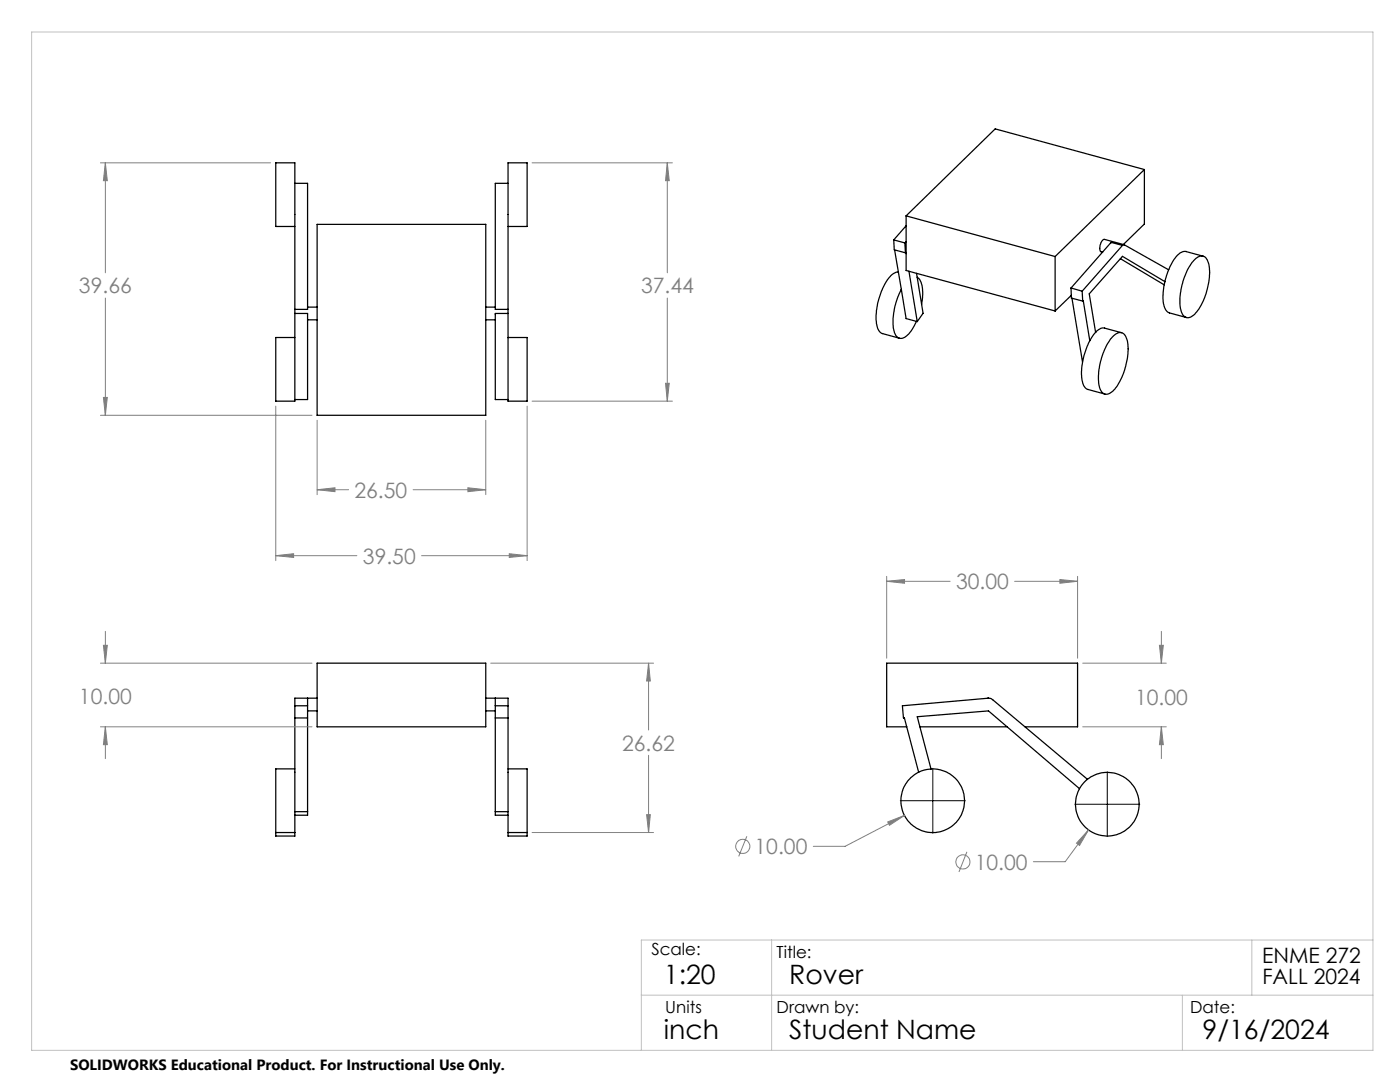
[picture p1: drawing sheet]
<svg xmlns="http://www.w3.org/2000/svg" width="279mm" height="216mm" viewBox="0 0 279 216" stroke-linecap="round" stroke-linejoin="round" font-family="sans-serif">
<g fill="none" stroke="#000" stroke-width=".25">
<path d="M58.8 36.6h2.6v25.1h-2.6M101.4 36.6h-2.6v25.1h2.6M228.4 33.8l-17.8 17.4M228.4 33.8v10.9l-4.2 4.1M228.4 33.8l-29.8-8.1-17.8 17.4M58.8 45.2h-3.8v-12.7h3.8v29.2M63.3 44.8h33.6v38.1h-33.6zM101.4 45.2h3.8v-12.7h-3.8v29.2M178.4 47.9l2.2 .6M178.4 47.9l.1 1.9 2.2 .6M178.5 49.9l1.4 7.8M179.3 54.3a2.9 2.9 0 0 0-2.3 1.7 12.9 12.9 0 0 0-1.9 9.4l.3 .5 .5 .6 3.6 1"/>
<path d="M179.9 57.7a12.7 12.7 0 0 0-1.4 8.7 1.38 1.38 0 0 0 1.1 1.1 1.38 1.38 0 0 0 1.4-.5l1.1-1.3 .8-1.6M179.9 57.7l.9 5.9 2.3 .6M180.6 48.5l.1 1.9M180.7 50.4h.1v.2M180.8 43.1v10.9l29.8 8.1M180.8 43.1l29.8 8.1M180.8 48.2l-.2 .3M180.8 45l-2.4 2.9M181.4 54.1l1.7 10.1M182.9 54.5l1.3 8-1.1 1.7M183 55.3a3.9 3.9 0 0 1 1.1 3.5l-.2 1.9M210.6 51.2v10.9"/>
<path d="M213.7 57.5l2.3 .6M213.7 57.5l.1 2 2.3 .6M213.8 58.9l-3.2 3.2M213.9 59.5l2.1 12.7M216 58.1l.1 2M221.7 48.5l-8 9M221.8 48.4l-.1 .1M221.8 48.4l2.2 .6M223.6 51.6l8.7 5.2M224 49l.4-.1 8.8 4.9M224 49l-8 9.1M224.3 48.8l-3.9-1a1.89 1.89 0 0 0-.8 2.3l.5 .2"/>
<path d="M232.5 56.2a7.6 7.6 0 0 0 .3 5.8l.6 .4 3.4 1M232.5 56.2l-8.5-5-6.6 7.4 1.3 7.7M233.2 53.8l-.7 2.4M238.2 52a1.64 1.64 0 0 1 2.3-.7 5.5 5.5 0 0 1 .8 4.5 11.7 11.7 0 0 1-3.2 7.2 1.4 1.4 0 0 1-1.5 .3 1.4 1.4 0 0 1-.9-1.3 13 13 0 0 1 2.5-10zM240.1 51.1l-3.4-.9a2.54 2.54 0 0 0-2.4 1.6l-1.1 2M58.8 62.5h2.6v17.2h-2.6M58.8 61.7v.8M58.8 67.3h-3.8v12.7h3.8v-.3M58.8 62.5v17.2M61.4 63.8h1.9M61.4 61.3h1.9M96.9 63.8h1.9"/>
<path d="M96.9 61.3h1.9M101.4 61.7v.8M101.4 62.5h-2.6v17.2h2.6M101.4 67.3h3.8v12.7h-3.8v-.3M101.4 62.5v17.2M216.1 60.1l.1-.1 1.3 8M217.5 68a11.9 11.9 0 0 0-1.2 9l.6 .6 3.6 1M218.7 66.3l-1.2 1.7M218.7 66.3l.9-.7 .8-.2 3.4 1M222.3 67a1.36 1.36 0 0 1 1.3-.6 1.36 1.36 0 0 1 1.1 .9 11 11 0 0 1-.7 7.7 5.7 5.7 0 0 1-3.1 3.7 1.75 1.75 0 0 1-1.6-1.9 13 13 0 0 1 3-9.8zM61.4 139.3v23.4h-2.6M63.3 139.3h-4.5v26.8"/>
<path d="M63.3 132.3h33.6v12.7h-33.6zM96.9 139.3h4.5v26.8M98.8 139.3v23.4h2.6M197.3 139.3l.8 .3 18.9 15.9M197.3 139.3h-.2M197.3 139.3l-17.2 1.5 .2 2.5 .2-.1 2.8 10.9M58.8 153.4h-3.8v12.7M58.8 143.3h2.6M58.8 140.8h2.6M61.4 141.9h1.9M96.9 141.9h1.9M98.8 143.3h2.6"/>
<path d="M98.8 140.8h2.6M101.4 153.4h3.8v12.7M181 145h-4v-12.7h38.1v12.7h-10.5M183.6 145h17.4M185.8 153.5l-2.7-10.5 14.2-1.1 18.1 15.5M55 166.1v.7h3.8v-.7M55 166.1h3.8M58.8 162h2.6M98.8 162h2.6M101.4 166.1v.7h3.8v-.7M101.4 166.1h3.8"/>
<circle cx="186.1" cy="159.8" r="6.4"/>
<circle cx="221" cy="160.5" r="6.3"/>
</g>
<g fill="none" stroke="#808080" stroke-width=".2">
<path d="M20 32.5h34M21 32.5l.4 3.6h-.8zM21 32.5v21.9M106.2 32.5h28M133.2 32.5l.4 3.6h-.8zM133.2 32.5v21.9M21 59.5v23.4M133.2 59.5v20.5M20.6 79.3h.8l-.4 3.6zM132.8 76.5h.8l-.4 3.5zM20 82.9h42.3M55 81v30.9"/>
<path d="M63.3 97.7l3.6-.4v.8zM63.3 83.9v14.8M63.3 97.7h6.3M82.4 97.7h14.5M93.4 97.3l3.5 .4-3.5 .4zM96.9 83.9v14.8M105.2 81v30.9M106.2 80h28M55 110.9l3.6-.4v.7zM55 110.9h16.2M84.1 110.9h21.1M101.6 110.5l3.6 .4-3.6 .3z"/>
<path d="M177 116l3.5-.4v.8zM177 115v16.3M177 116h12.6M202.5 116h12.6M211.5 115.6l3.6 .4-3.6 .4zM215.1 115v16.3M20 132.3h42.3M20.6 128.8h.8l-.4 3.5zM21 126v6.3M97.9 132.3h32.5M129.4 132.3l.4 3.6h-.8zM129.4 132.3v13.4"/>
<path d="M216.1 132.3h16.7M231.4 128.8h.8l-.4 3.5zM231.8 126v6.3M20 145h42.3M21 145l.4 3.6h-.8zM21 145v6.4M129.4 150.7v15.4M216.1 145h16.7M231.8 145l.4 3.6h-.8zM231.8 145v6.4M106.2 166.1h24.2M129 162.6h.8l-.4 3.5z"/>
<path d="M149 166.9l-1.6 4M177.2 164l3.3-1.3-3 2zM180.5 162.7l-11.8 6.2h-6.4M193 170l-1.6 4M217.2 165.6l-1.8 3.1-.6-.5zM217.2 165.6l-4.6 6.3h-6.4"/>
<circle cx="148.2" cy="168.9" r="1.41"/>
<circle cx="192.2" cy="172" r="1.4"/>
</g>
<path d="M179.7 159.8h6.2M186 159.8h.3M186.2 153.3v6.2M186.2 159.7v.2M186.4 159.8h6.2M221 154v6.2M186.2 160v6.3M214.5 160.5h6.2M220.9 160.5h.2M221 160.3v.3M221 160.7v6.2M221.2 160.5h6.3" fill="none" stroke="#000" stroke-width=".2"/>
<path d="M6.3 6.4h267.7v203.2h-267.7zM128 198.6h146M154 187.6v22M236 198.6v11M249.8 187.6v11M274 187.6h-146v22" fill="none" stroke="#c0c0c0" stroke-width=".2"/>
<path d="M55 110.9l3.6-.4v.7zM101.6 110.5l3.6 .4-3.6 .3zM63.3 97.7l3.6-.4v.8zM93.4 97.3l3.5 .4-3.5 .4zM133.2 32.5l.4 3.6h-.8zM132.8 76.5h.8l-.4 3.5zM21 32.5l.4 3.6h-.8zM20.6 79.3h.8l-.4 3.6zM129.4 132.3l.4 3.6h-.8zM129 162.6h.8l-.4 3.5zM20.6 128.8h.8l-.4 3.5zM21 145l.4 3.6h-.8zM177.2 164l.3 .7 3-2zM217.2 165.6l-2.4 2.6 .6 .5zM231.4 128.8h.8l-.4 3.5zM231.8 145l.4 3.6h-.8zM177 116l3.5-.4v.8zM211.5 115.6l3.6 .4-3.6 .4z" fill="#808080"/>
<g font-size="5.3">
<text x="132.5" y="196.4">1:20</text>
<text x="157.5" y="196.4">Rover</text>
<text x="132.5" y="207.4">inch</text>
<text x="157.5" y="207.4">Student Name</text>
<text x="240" y="207.4">9/16/2024</text>
</g>
<g font-size="4.2" fill="#808080">
<text x="15.8" y="58.5">39.66</text>
<text x="127.9" y="58.5">37.44</text>
<text x="70.7" y="99.3">26.50</text>
<text x="72.4" y="112.4">39.50</text>
<text x="190.8" y="117.6">30.00</text>
<text x="15.8" y="140.5">10.00</text>
<text x="226.5" y="140.6">10.00</text>
<text x="124.2" y="149.8">26.62</text>
<text x="150.6" y="170.4">10.00</text>
<text x="194.5" y="173.5">10.00</text>
</g>
<g font-size="4.2">
<text x="251.9" y="192.2">ENME 272</text>
<text x="251.9" y="196.4">FALL 2024</text>
</g>
<g font-size="3.3">
<text x="130" y="190.6">Scale:</text>
<text x="155" y="191.2">Title:</text>
<text x="132.8" y="202.2">Units</text>
<text x="155" y="202.2">Drawn by:</text>
<text x="237.5" y="202.2">Date:</text>
</g>
<text font-size="3" x="14" y="213.5">SOLIDWORKS Educational Product. For Instructional Use Only.</text>
</svg>
